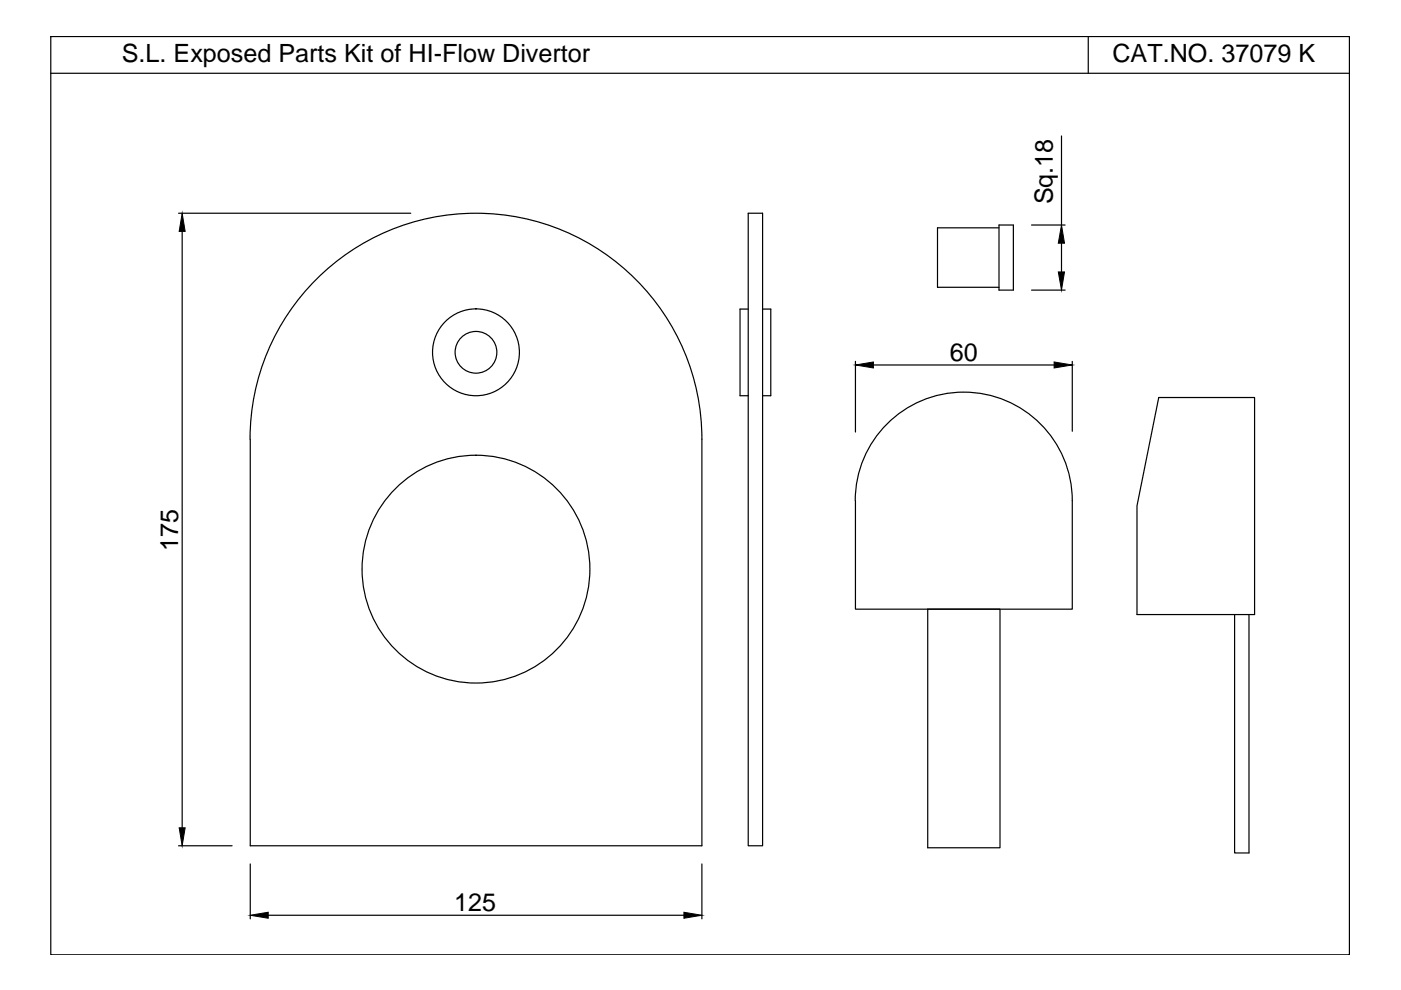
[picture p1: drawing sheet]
<svg xmlns="http://www.w3.org/2000/svg" width="297mm" height="210mm" viewBox="0 0 297 210" stroke-linecap="round" stroke-linejoin="round" font-family="sans-serif">
<!-- layer: 0 -->
<g fill="none" stroke="#000" stroke-width=".25">
<path d="M10.8 7.7h275.3v194.7h-275.3zM10.8 15.5h275.3M230.7 7.7v7.8M225.1 28.8v18.9M37.9 45.2h49.2M38.6 49.1v126.4M158.6 45.2h3.1v134.1h-3.1zM211.8 47.7h3.1v13.8h-3.1zM211.8 48.3h-13v12.6h13M218.7 47.7h7.1M225.1 51.6v6.1M158.6 65.5h-1.7v18.4h1.7"/>
<path d="M161.7 65.5h1.7v18.4h-1.7M181.4 76.6v15M185.2 77.4h38.3M218.7 61.5h7.1M227.3 76.6v14.8M53 93.1a47.9 47.9 0 0 1 47.9-47.9 47.9 47.9 0 0 1 47.9 47.9v86.2h-95.7v-86.2M245.7 84.3h20.3v46h-24.9v-23zM181.3 106.2a23 23 0 0 1 23-23.1 23 23 0 0 1 23 23.1v23h-45.9v-23M196.7 129.2h15.3v50.5h-15.3zM261.8 130.3v50.5h3v-50.5M37.9 179.3h11.3M53.1 183.2v11.6"/>
<path d="M56.9 194.1h88.1M148.8 183.2v11.6"/>
<circle cx="100.9" cy="74.7" r="9.2"/>
<circle cx="100.9" cy="74.7" r="4.4"/>
<circle cx="100.9" cy="120.7" r="24.2"/>
</g>
<path d="M38.6 45.2l.7 3.9h-1.3zM224.4 57.7h1.3l-.6 3.8zM225.1 47.7l.6 3.9h-1.3zM181.4 77.4l3.8-.6v1.2zM223.5 76.8l3.8 .6-3.8 .6zM38 175.5h1.3l-.7 3.8zM53.1 194.1l3.8-.7v1.3zM145 193.4l3.8 .7-3.8 .6z" fill="#000" stroke="#000" stroke-width=".21"/>
<g font-size="5.3">
<text x="25.8" y="13.3">S.L. Exposed Parts Kit of HI-Flow Divertor</text>
<text x="235.9" y="13.3">CAT.NO. 37079 K</text>
<text x="223.2" y="43.3" transform="rotate(-90 223.2 43.3)">Sq.18</text>
<text x="201.4" y="76.5">60</text>
<text x="37.8" y="116.9" transform="rotate(-90 37.8 116.9)">175</text>
<text x="96.3" y="193.2">125</text>
</g>
</svg>
